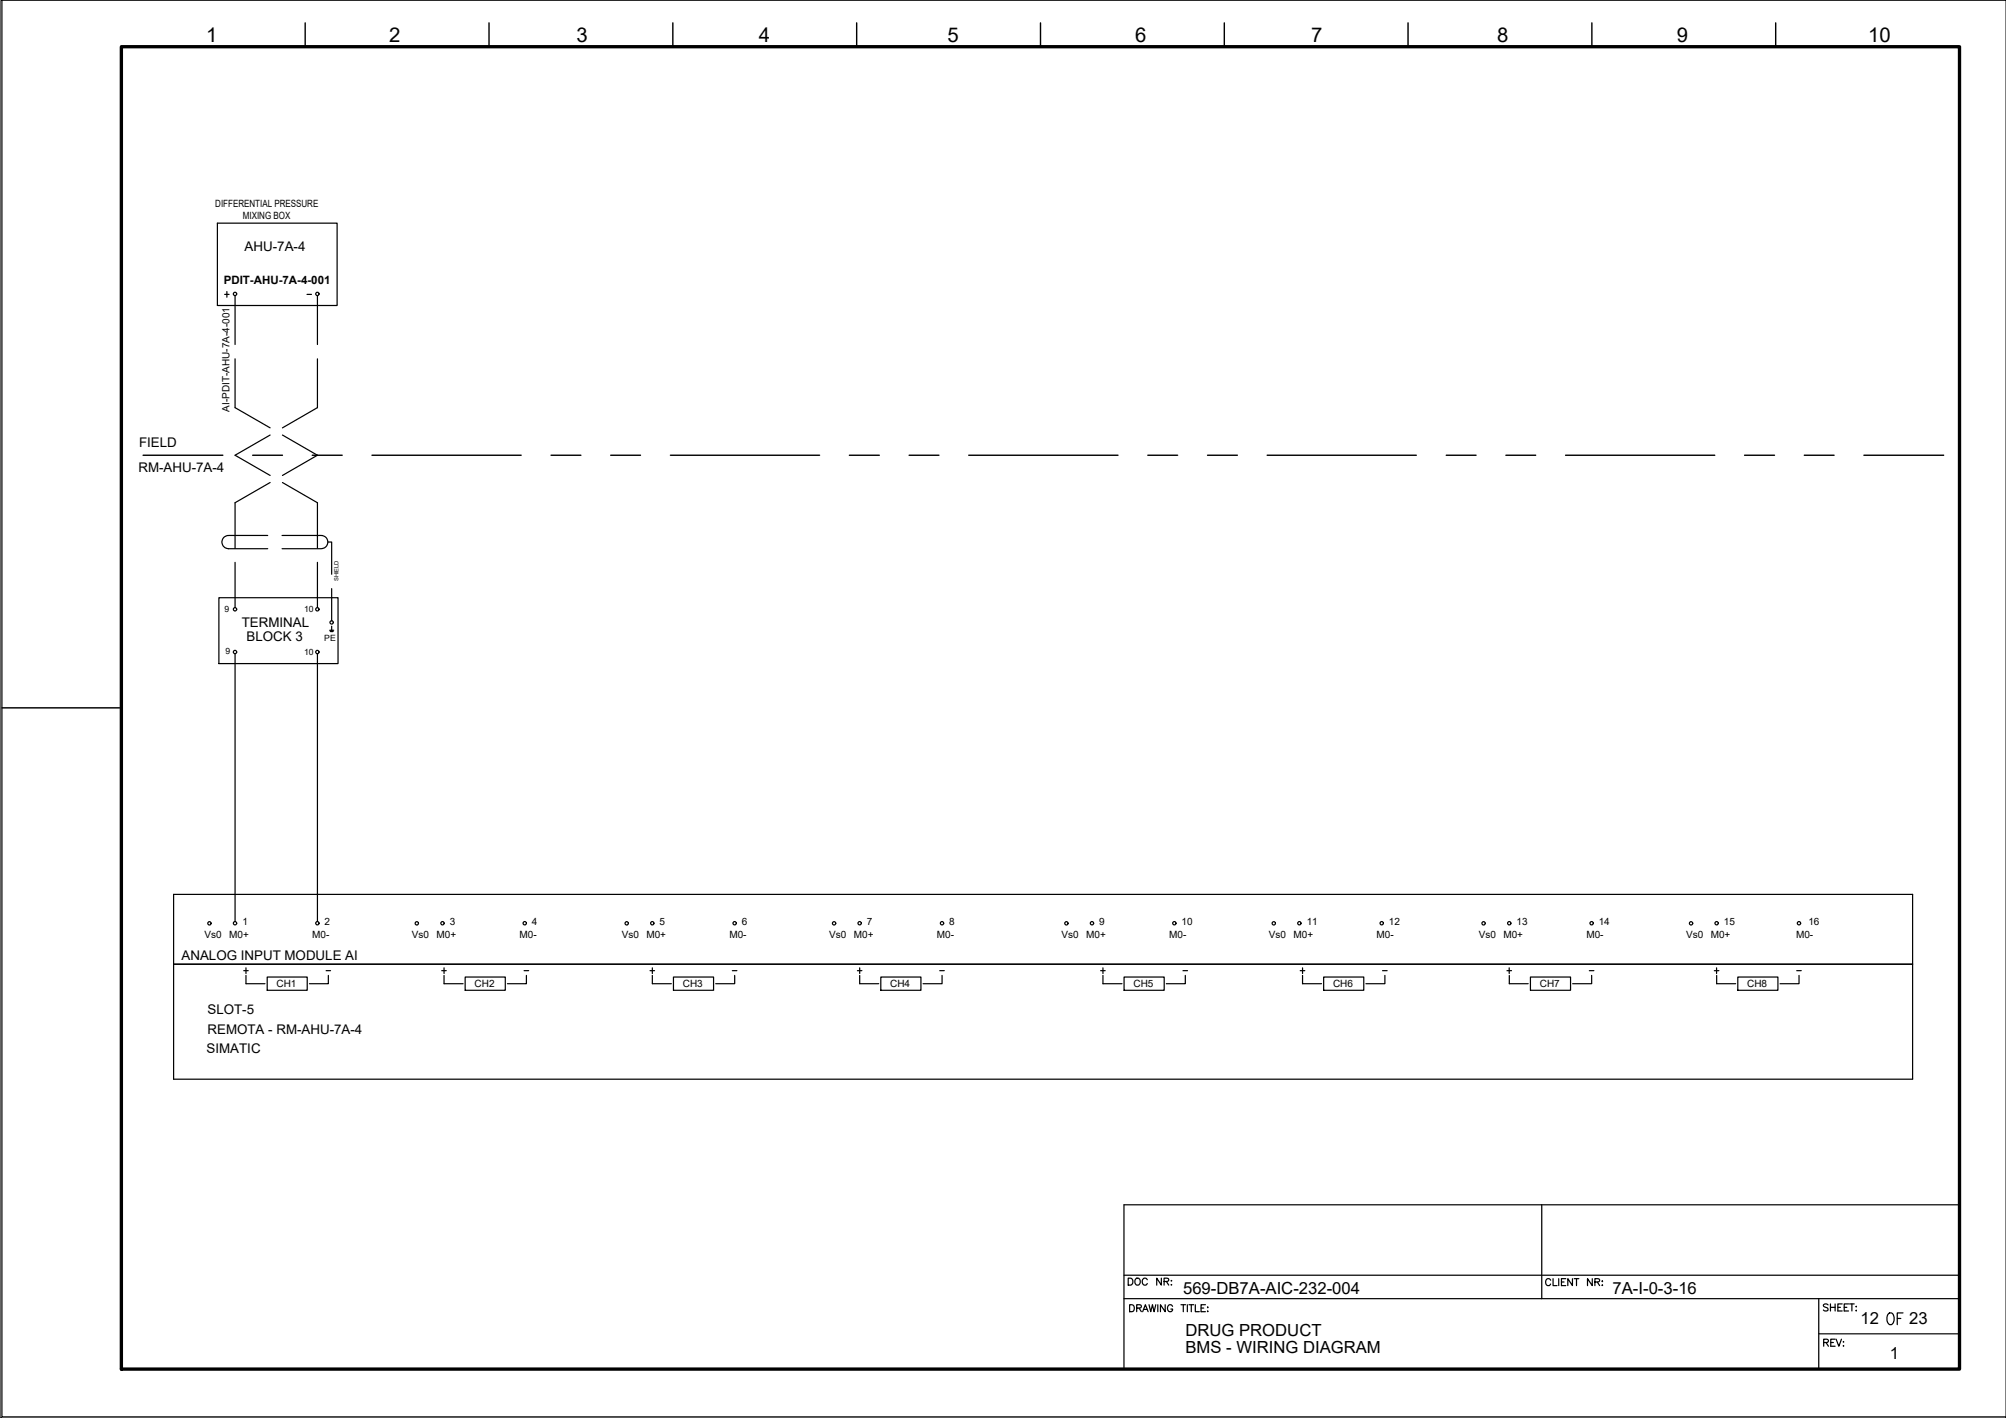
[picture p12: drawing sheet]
<svg xmlns="http://www.w3.org/2000/svg" width="420mm" height="297mm" viewBox="0 0 420 297" stroke-linecap="round" stroke-linejoin="round" font-family="sans-serif">
<!-- layer: G-TTLB-TTLB -->
<path d="M25.4 9.8h385v277h-385z" fill="none" stroke="#000" stroke-width=".7"/>
<!-- layer: G-TTLB-OTLN -->
<path d="M.4 .1v296.7h419.7" fill="none" stroke="#000" stroke-width=".21"/>
<!-- layer: G-TTLB-INDX -->
<path d="M63.9 4.8v5M102.4 4.8v5M140.9 4.8v5M179.4 4.8v5M217.9 4.8v5M256.4 4.8v5M294.9 4.8v5M333.4 4.8v5M371.9 4.8v5M.4 148.3h25" fill="none" stroke="#000" stroke-width=".3"/>
<!-- layer: LGSP IA4$0$LG_PLOT -->
<path d="M322.9 252.4v19.6M235.4 267.1h175M235.4 272h175M380.9 279.4h29.5M380.9 272v14.8M235.4 286.8h175" fill="none" stroke="#000" stroke-width=".25"/>
<!-- layer: LG_PLOT -->
<g fill="none" stroke="#000" stroke-width=".25">
<path d="M410.4 252.4h-175v34.4M236.3 267.7h.5a.78 .78 0 0 1 .5 .8 .78 .78 0 0 1-.5 .7h-.5zM236.6 273.3h.5a.78 .78 0 0 1 .5 .7 .78 .78 0 0 1-.5 .8h-.5zM238 267.8a.69 .69 0 0 1 .8 .7 .69 .69 0 0 1-.8 .6l-.3-.4 .1-.6zM238.1 274l.8-.1 .1-.5-.9-.1v1.5M238.6 274l.5 .8M239.3 274.8l.6-1.5 .6 1.5M239.5 274.3h.8M240.3 268.1a.55 .55 0 0 0-.6-.4 .55 .55 0 0 0-.5 .6v.4a.55 .55 0 0 0 .5 .5 .55 .55 0 0 0 .6-.3M240.7 273.3l.3 1.5 .4-1.5 .3 1.5 .4-1.5M242.5 273.3v1.5M243.2 267.7v1.5l-.9-1.5v1.5"/>
<path d="M243.8 268.4h.8l.2-.2-.1-.3-.9-.2v1.5M244.1 273.3v1.5l-1-1.5v1.5M244.3 268.4l.5 .8M245.3 268.3h.1zM245.3 269.1h.1zM245.6 273.6a.55 .55 0 0 0-.6-.3 .55 .55 0 0 0-.5 .6v.3a.53 .53 0 0 0 .6 .6 .53 .53 0 0 0 .5-.6h-.4M247.4 273.3h.9M247.8 273.3v1.5M248.7 273.3v1.5M249 273.3h1M249.5 273.3v1.5M250.4 273.3v1.5h.8"/>
<path d="M251.6 274h.5M252.5 273.3h-.9v1.5h.9M252.9 273.9h.1zM253 274.6v.2zM324.8 268.2a.54 .54 0 0 0-.6-.4 .54 .54 0 0 0-.5 .6v.4a.54 .54 0 0 0 .5 .5 .54 .54 0 0 0 .6-.3M325.3 267.9v1.4h.8M326.5 267.9v1.4M327 268.5h.6M328 267.9h-1v1.4h1M329.4 267.9v1.4l-1-1.4v1.4M329.7 267.9h1M330.2 267.9v1.4"/>
<path d="M333.5 267.9v1.4l-1-1.4v1.4M334.1 268.5h.8l.1-.4-.3-.2h-.6v1.4M334.6 268.5l.4 .8M335.5 268.4h.2zM335.5 269.2h.2zM382.9 273.4a.54 .54 0 0 0-.6-.3 .54 .54 0 0 0-.4 .4l1 .7v.2l-.4 .2-.6-.2M383.4 273.1v1.5M383.4 273.9h1M384.4 273.1v1.5M384.9 273.9h.6M385.8 273.1h-.9v1.5h.9M386.3 273.9h.5"/>
<path d="M387.2 273.1h-.9v1.5h.9M387.4 273.1h1M387.9 273.1v1.5M388.8 273.6v.2zM388.8 274.5v.1zM382 281.2h.8l.2-.4-.4-.3h-.6v1.5M382.5 281.2l.5 .8M383.5 281.2h.5M384.4 280.5h-.9v1.5h.9M384.6 280.5l.5 1.5 .6-1.5M386.1 281.1h.1zM386.1 281.9h.1z"/>
</g>
<!-- layer: I_LIMIT_LINE -->
<g fill="none" stroke="#000" stroke-width=".3">
<path d="M30 95.4h16.7M52.9 95.4h6.3M65.4 95.4h6.3M77.9 95.4h31.3M115.4 95.4h6.3M127.9 95.4h6.3M140.4 95.4h31.3M177.9 95.4h6.3M190.4 95.4h6.3M202.9 95.4h31.3M240.4 95.4h6.3M252.9 95.4h6.3"/>
<path d="M265.4 95.4h31.3M302.9 95.4h6.3M315.4 95.4h6.2M327.9 95.4h31.3M365.4 95.4h6.3M377.9 95.4h6.3M390.4 95.4h16.7"/>
</g>
<!-- layer: I_DATA -->
<g fill="none" stroke="#000" stroke-width=".25">
<path d="M45.5 46.7h25.1v17.3h-25.1zM45.8 125.2h25v13.8h-25zM69.1 132h.8M69.1 132.2h.7M69.2 132.3h.5M69.5 131.2v.8M400.6 187.4h-364.2v38.7h364.2M36.4 202h364.2M51.1 203.3h.9M51.5 204.3v1.8h4M51.5 202.7v1.2M56 204.7h8.3v2.7h-8.3z"/>
<path d="M68.8 204.3v1.8h-4M92.5 203.3h1M93 204.3v1.8h4M93 202.7v1.2M97.4 204.7h8.4v2.7h-8.4zM110.3 204.3v1.8h-4M136.1 203.3h1M136.6 204.3v1.8h4M136.6 202.7v1.2M141.1 204.7h8.4v2.7h-8.4zM153.9 204.3v1.8h-4M179.6 203.3h.9"/>
<path d="M180.1 204.3v1.8h3.9M180.1 202.7v1.2M184.5 204.7h8.4v2.7h-8.4zM197.3 204.3v1.8h-4M230.5 203.3h1M231 202.7v1.2M231 204.3v1.8h4M235.4 204.7h8.4v2.7h-8.4zM248.3 204.3v1.8h-4M272.3 203.3h1M272.8 204.3v1.8h4M272.8 202.7v1.2"/>
<path d="M277.2 204.7h8.4v2.7h-8.4zM290.1 204.3v1.8h-4M315.6 203.3h1M316.1 202.7v1.2M316.1 204.3v1.8h4M320.5 204.7h8.5v2.7h-8.5zM333.4 204.3v1.8h-4M359.1 203.3h.9M359.5 202.7v1.2M359.6 204.3v1.8h3.9M364 204.7h8.4v2.7h-8.4zM376.8 204.3v1.8h-4"/>
<circle cx="49.2" cy="136.6" r=".35"/>
<circle cx="49.2" cy="127.6" r=".35"/>
<circle cx="66.5" cy="127.6" r=".35"/>
<circle cx="66.5" cy="136.6" r=".35"/>
<circle cx="69.5" cy="130.4" r=".35"/>
<circle cx="43.9" cy="193.4" r=".35"/>
<circle cx="49.2" cy="193.4" r=".35"/>
<circle cx="66.5" cy="193.4" r=".35"/>
<circle cx="87.3" cy="193.4" r=".35"/>
<circle cx="92.7" cy="193.4" r=".35"/>
<circle cx="109.9" cy="193.4" r=".35"/>
<circle cx="131.3" cy="193.4" r=".35"/>
<circle cx="136.6" cy="193.4" r=".35"/>
<circle cx="153.9" cy="193.4" r=".35"/>
<circle cx="174.7" cy="193.4" r=".35"/>
<circle cx="180.1" cy="193.4" r=".35"/>
<circle cx="197.3" cy="193.4" r=".35"/>
<circle cx="223.4" cy="193.4" r=".35"/>
<circle cx="228.7" cy="193.4" r=".35"/>
<circle cx="246" cy="193.4" r=".35"/>
<circle cx="266.8" cy="193.4" r=".35"/>
<circle cx="272.2" cy="193.4" r=".35"/>
<circle cx="289.4" cy="193.4" r=".35"/>
<circle cx="310.7" cy="193.4" r=".35"/>
<circle cx="316.1" cy="193.4" r=".35"/>
<circle cx="333.4" cy="193.4" r=".35"/>
<circle cx="354.2" cy="193.4" r=".35"/>
<circle cx="359.5" cy="193.4" r=".35"/>
<circle cx="376.8" cy="193.4" r=".35"/>
</g>
<!-- layer: 0 -->
<path d="M400.6 187.4v38.7" fill="none" stroke="#000" stroke-width=".25"/>
<!-- layer: I_TABS -->
<g fill="none" stroke="#000" stroke-width=".25">
<path d="M49.2 61.9v10.3M49.2 75.2v10.2l7.4 4.2M66.5 61.9v10.3M66.5 75.2v10.2l-7.3 4.2M56.6 91.1l-7.4 4.3 7.4 4.2M59.2 91.1l7.3 4.3-7.3 4.2M49.2 117.8v9.5M56.1 112.2h-8.2a1.39 1.39 0 0 0-1.4 1.4 1.39 1.39 0 0 0 1.4 1.3h8.2M56.6 101.1l-7.4 4.2v9.5M59.1 112.2h8.2a1.39 1.39 0 0 1 1.4 1.4 1.39 1.39 0 0 1-1.4 1.3h-8.2M59.2 101.1l7.3 4.2v9.5M66.5 117.8v9.5"/>
<path d="M68.7 113.5h.8v6.8M49.2 137v56M66.5 137v56M69.5 123.3v6.8"/>
</g>
<!-- layer: 0 -->
<path d="M.2 .1h420v296.9h-420z" fill="none" stroke="#000" stroke-width=".21"/>
<text font-size="5.7" x="394.4" y="278.7">OF</text>
<g font-size="4.3">
<text x="43.2" y="8.7">1</text>
<text x="81.5" y="8.7">2</text>
<text x="120.7" y="8.7">3</text>
<text x="159" y="8.7">4</text>
<text x="198.4" y="8.7">5</text>
<text x="237.8" y="8.7">6</text>
<text x="274.7" y="8.7">7</text>
<text x="313.6" y="8.7">8</text>
<text x="351.2" y="8.7">9</text>
<text x="391.3" y="8.7">10</text>
</g>
<text font-size="4" x="46.2" y="63.5">+</text>
<g font-size="3.5">
<text x="247.8" y="271">569-DB7A-AIC-232-004</text>
<text x="337.8" y="271.1">7A-I-0-3-16</text>
<text x="248.3" y="279.9">DRUG PRODUCT</text>
<text x="389.7" y="277.4">12</text>
<text x="399.9" y="277.4">23</text>
<text x="248.3" y="283.4">BMS - WIRING DIAGRAM</text>
<text x="395.9" y="284.8">1</text>
</g>
<g font-size="2.8">
<text x="51.2" y="52.6">AHU-7A-4</text>
<text x="29.1" y="93.6">FIELD</text>
<text x="29" y="98.8">RM-AHU-7A-4</text>
<text x="50.6" y="131.4">TERMINAL</text>
<text x="51.6" y="134.2">BLOCK 3</text>
<text x="38" y="201.1">ANALOG INPUT MODULE AI</text>
<text x="43.5" y="212.5">SLOT-5</text>
<text x="43.3" y="220.5">SIMATIC</text>
<text x="43.5" y="216.6">REMOTA - RM-AHU-7A-4</text>
</g>
<g font-size="2.6">
<text x="63.5" y="62.8">-</text>
<text x="67.4" y="204.6">-</text>
<text x="109" y="204.6">-</text>
<text x="152.4" y="204.6">-</text>
<text x="195.8" y="204.6">-</text>
<text x="246.9" y="204.6">-</text>
<text x="288.6" y="204.6">-</text>
<text x="332" y="204.6">-</text>
<text x="375.4" y="204.6">-</text>
</g>
<text font-size="2.4" x="46.9" y="59.5">PDIT-AHU-7A-4-001</text>
<g font-size="2.1">
<text x="45.1" y="43.4">DIFFERENTIAL PRESSURE</text>
<text x="50.9" y="45.9">MIXING BOX</text>
<text x="48.1" y="86.2" transform="rotate(-90 48.1 86.2)">AI-PDIT-AHU-7A-4-001</text>
<text x="42.8" y="196.4">Vs0</text>
<text x="48" y="196.4">M0+</text>
<text x="50.8" y="193.9">1</text>
<text x="65.4" y="196.4">M0-</text>
<text x="68" y="193.9">2</text>
<text x="86.3" y="196.4">Vs0</text>
<text x="91.4" y="196.4">M0+</text>
<text x="94.2" y="193.9">3</text>
<text x="108.8" y="196.4">M0-</text>
<text x="111.4" y="193.9">4</text>
<text x="130.2" y="196.4">Vs0</text>
<text x="135.4" y="196.4">M0+</text>
<text x="138.2" y="193.9">5</text>
<text x="152.8" y="196.4">M0-</text>
<text x="155.4" y="193.9">6</text>
<text x="173.7" y="196.4">Vs0</text>
<text x="178.8" y="196.4">M0+</text>
<text x="181.6" y="193.9">7</text>
<text x="196.2" y="196.4">M0-</text>
<text x="198.8" y="193.9">8</text>
<text x="222.3" y="196.4">Vs0</text>
<text x="227.5" y="196.4">M0+</text>
<text x="230.3" y="193.9">9</text>
<text x="244.9" y="196.4">M0-</text>
<text x="247.5" y="193.9">10</text>
<text x="265.8" y="196.4">Vs0</text>
<text x="270.9" y="196.4">M0+</text>
<text x="273.7" y="193.9">11</text>
<text x="288.3" y="196.4">M0-</text>
<text x="290.9" y="193.9">12</text>
<text x="309.7" y="196.4">Vs0</text>
<text x="314.9" y="196.4">M0+</text>
<text x="317.6" y="193.9">13</text>
<text x="332.3" y="196.4">M0-</text>
<text x="334.9" y="193.9">14</text>
<text x="353.2" y="196.4">Vs0</text>
<text x="358.3" y="196.4">M0+</text>
<text x="361.1" y="193.9">15</text>
<text x="376.2" y="196.4">M0-</text>
<text x="378.8" y="193.9">16</text>
<text x="57.9" y="206.8">CH1</text>
<text x="99.4" y="206.8">CH2</text>
<text x="143" y="206.8">CH3</text>
<text x="186.5" y="206.8">CH4</text>
<text x="237.4" y="206.8">CH5</text>
<text x="279.2" y="206.8">CH6</text>
<text x="322.5" y="206.8">CH7</text>
<text x="366" y="206.8">CH8</text>
</g>
<g font-size="1.8">
<text x="47" y="128.2">9</text>
<text x="63.7" y="128.2">10</text>
<text x="47.2" y="137.1">9</text>
<text x="63.7" y="137.1">10</text>
<text x="67.9" y="134.4">PE</text>
</g>
<text font-size="1.2" x="70.9" y="121.8" transform="rotate(-90 70.9 121.8)">SHIELD</text>
</svg>
